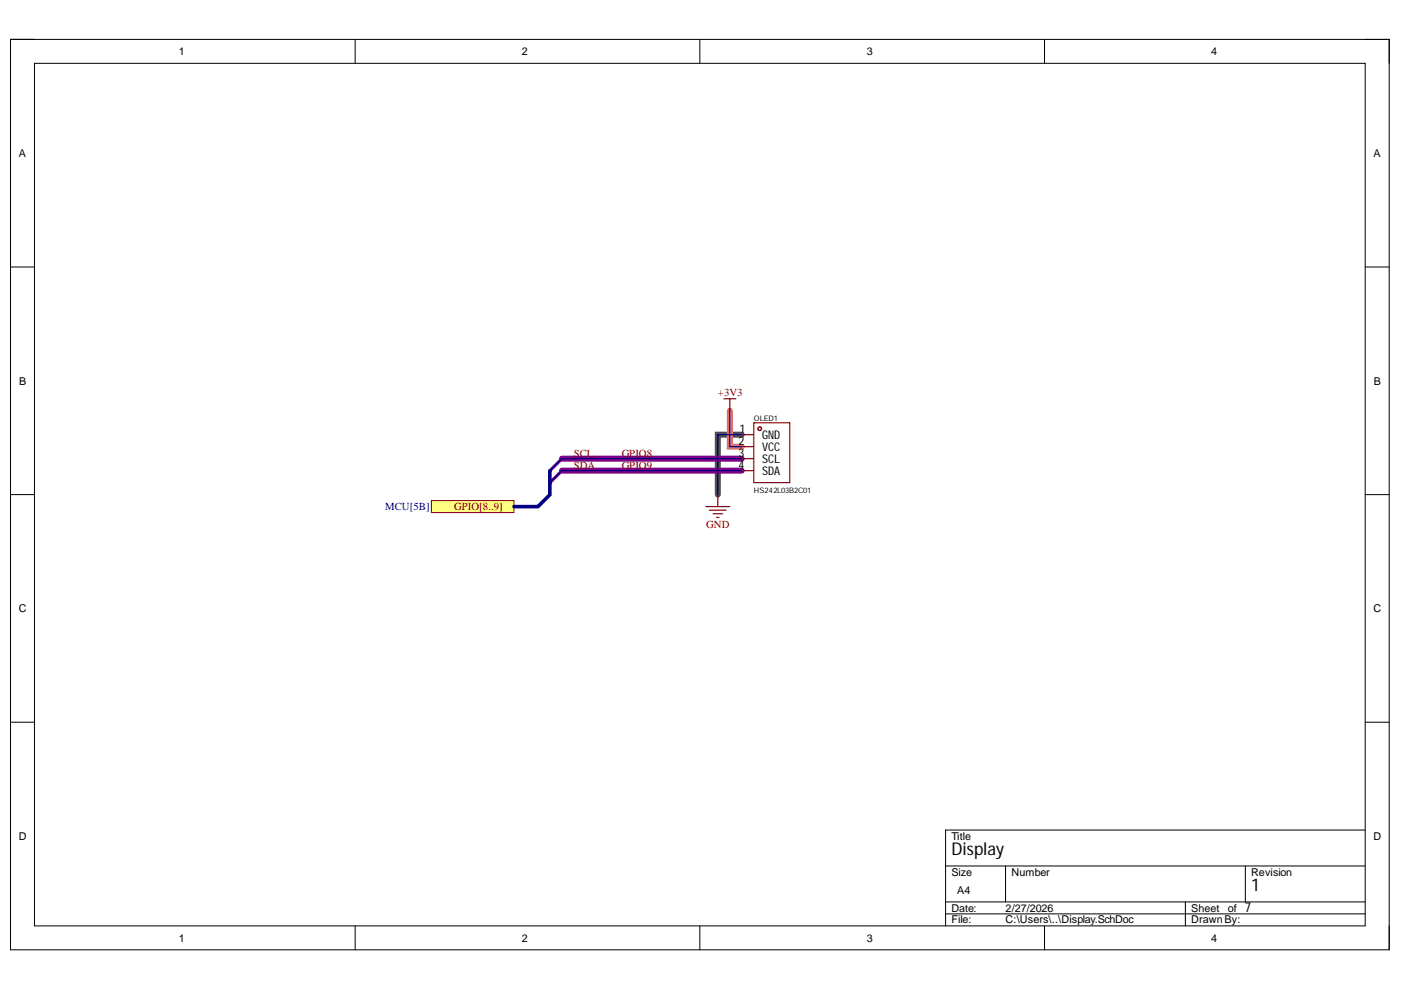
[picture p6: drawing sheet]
<svg xmlns="http://www.w3.org/2000/svg" width="297mm" height="210mm" viewBox="0 0 297 210" stroke-linecap="round" stroke-linejoin="round" font-family="sans-serif">
<path d="M2.2 8.4h292.3v193h-292.3z" fill="none" stroke="#000" stroke-width=".21"/>
<path d="M7.3 13.4h282.1v182.9h-282.1z" fill-rule="evenodd" fill="#fff"/>
<g fill="none" stroke="#000" stroke-width=".21">
<path d="M2.2 8.3h5.1M7.3 13.4h282.1v182.9h-282.1zM75.3 8.3v5.1M148.4 8.3v5.1M221.5 8.4v5M289.4 8.4h5.1v5M2.2 56.6h5.1M289.4 56.6h5.1M2.2 104.9h5.1M289.4 104.9h5.1M2.2 153.1h5.1M289.4 153.1h5.1"/>
<path d="M289.4 176h-88.9v20.3M75.3 196.3v5.1M148.4 196.3v5.1M200.5 183.6h88.9M200.5 191.2h88.9M200.5 193.8h88.9M213.2 183.6v7.6M221.5 196.3v5.1M251.3 191.2v5.1M264 183.6v7.6M294.5 196.3v5.1"/>
</g>
<path d="M119.1 97.2l-2.5 2.6M119.1 99.8l-2.5 2.5" fill="none" stroke="#7d0089" stroke-width=".68"/>
<path d="M157.3 92.2h-5.1v12.7" fill="none" stroke="#4d4d5c" stroke-width="1.3"/>
<path d="M154.7 87.1v7.6h2.6" fill="none" stroke="#ff6e6e" stroke-width="1.3"/>
<path d="M119.1 99.8h38.2M119.1 97.2h38.2" fill="none" stroke="#7d0089" stroke-width="1.3"/>
<path d="M153.5 84.5h2.5M154.7 84.5v2.6M149.6 107.4h5.1M150.4 108.2h3.6M151.2 108.9h2M151.9 109.7h.5M152.2 104.9v2.5" fill="none" stroke="#800000" stroke-width=".25"/>
<path d="M119.1 97.2l-2.5 2.6M119.1 99.8l-2.5 2.5" fill="none" stroke="#000080" stroke-width=".25"/>
<path d="M91.5 106.1h17.5v2.6h-17.5z" fill-rule="evenodd" fill="#ffff80"/>
<path d="M91.5 106.1h17.5v2.6h-17.5z" fill="none" stroke="#800000" stroke-width=".21"/>
<path d="M119.1 99.8h38.2M119.1 97.2h38.2M154.7 87.1v7.6h2.6M157.3 92.2h-5.1v12.7" fill="none" stroke="#000080" stroke-width=".25"/>
<path d="M116.6 99.8v5.1l-2.5 2.5h-5.1" fill="none" stroke="#000080" stroke-width=".76"/>
<g fill="none" stroke="#a00000" stroke-width=".25">
<path d="M159.8 89.6h7.6v12.7h-7.6z"/>
<circle cx="161.1" cy="90.9" r=".38"/>
</g>
<path d="M157.3 92.2h2.5M157.3 94.7h2.5M157.3 97.2h2.5M157.3 99.8h2.5" fill="none" stroke="#800" stroke-width=".25"/>
<g font-size="3.7">
<text x="201.7" y="181.3">Display</text>
<text x="265.2" y="189">1</text>
</g>
<text font-size="2.9" x="263.9" y="193.4">7</text>
<g font-size="2.5">
<text x="156.6" y="94.3">2</text>
<text x="156.8" y="91.8">1</text>
<text x="161.6" y="93.1">GND</text>
<text x="161.6" y="95.6">VCC</text>
<text x="156.6" y="96.9">3</text>
<text x="156.6" y="99.4">4</text>
<text x="161.6" y="98.2">SCL</text>
<text x="161.6" y="100.7">SDA</text>
</g>
<g font-size="2.3">
<text x="37.9" y="11.7">1</text>
<text x="110.7" y="11.7">2</text>
<text x="183.8" y="11.7">3</text>
<text x="256.8" y="11.7">4</text>
<text x="4" y="33.3">A</text>
<text x="291.2" y="33.3">A</text>
<text x="4.1" y="81.6">B</text>
<text x="291.3" y="81.6">B</text>
<text x="4" y="129.8">C</text>
<text x="291.2" y="129.8">C</text>
<text x="4" y="178">D</text>
<text x="201.7" y="178">Title</text>
<text x="291.2" y="178">D</text>
<text x="201.7" y="185.7">Size</text>
<text x="214.5" y="185.7">Number</text>
<text x="265.2" y="185.7">Revision</text>
<text x="203" y="189.5">A4</text>
<text x="201.7" y="193.3">Date:</text>
<text x="201.7" y="195.8">File:</text>
<text x="213.2" y="193.3">2/27/2026</text>
<text x="213.2" y="195.8">C:\Users\..\Display.SchDoc</text>
<text x="252.6" y="193.3">Sheet</text>
<text x="252.6" y="195.8">Drawn By:</text>
<text x="260.3" y="193.3">of</text>
<text x="37.9" y="199.7">1</text>
<text x="110.7" y="199.7">2</text>
<text x="183.8" y="199.7">3</text>
<text x="256.8" y="199.7">4</text>
</g>
<g font-size="2.3" fill="#800000">
<text x="152.2" y="84">+3V3</text>
<text x="121.7" y="96.8">SCL</text>
<text x="121.7" y="99.3">SDA</text>
<text x="131.8" y="96.8">GPIO8</text>
<text x="131.8" y="99.3">GPIO9</text>
<text x="96.3" y="108.2">GPIO[8..9]</text>
<text x="149.8" y="112">GND</text>
</g>
<text font-size="2.3" fill="#000080" x="81.6" y="108.2">MCU[5B]</text>
<g font-size="1.6">
<text x="159.8" y="89.3">OLED1</text>
<text x="159.8" y="104.6">HS242L03B2C01</text>
</g>
</svg>
